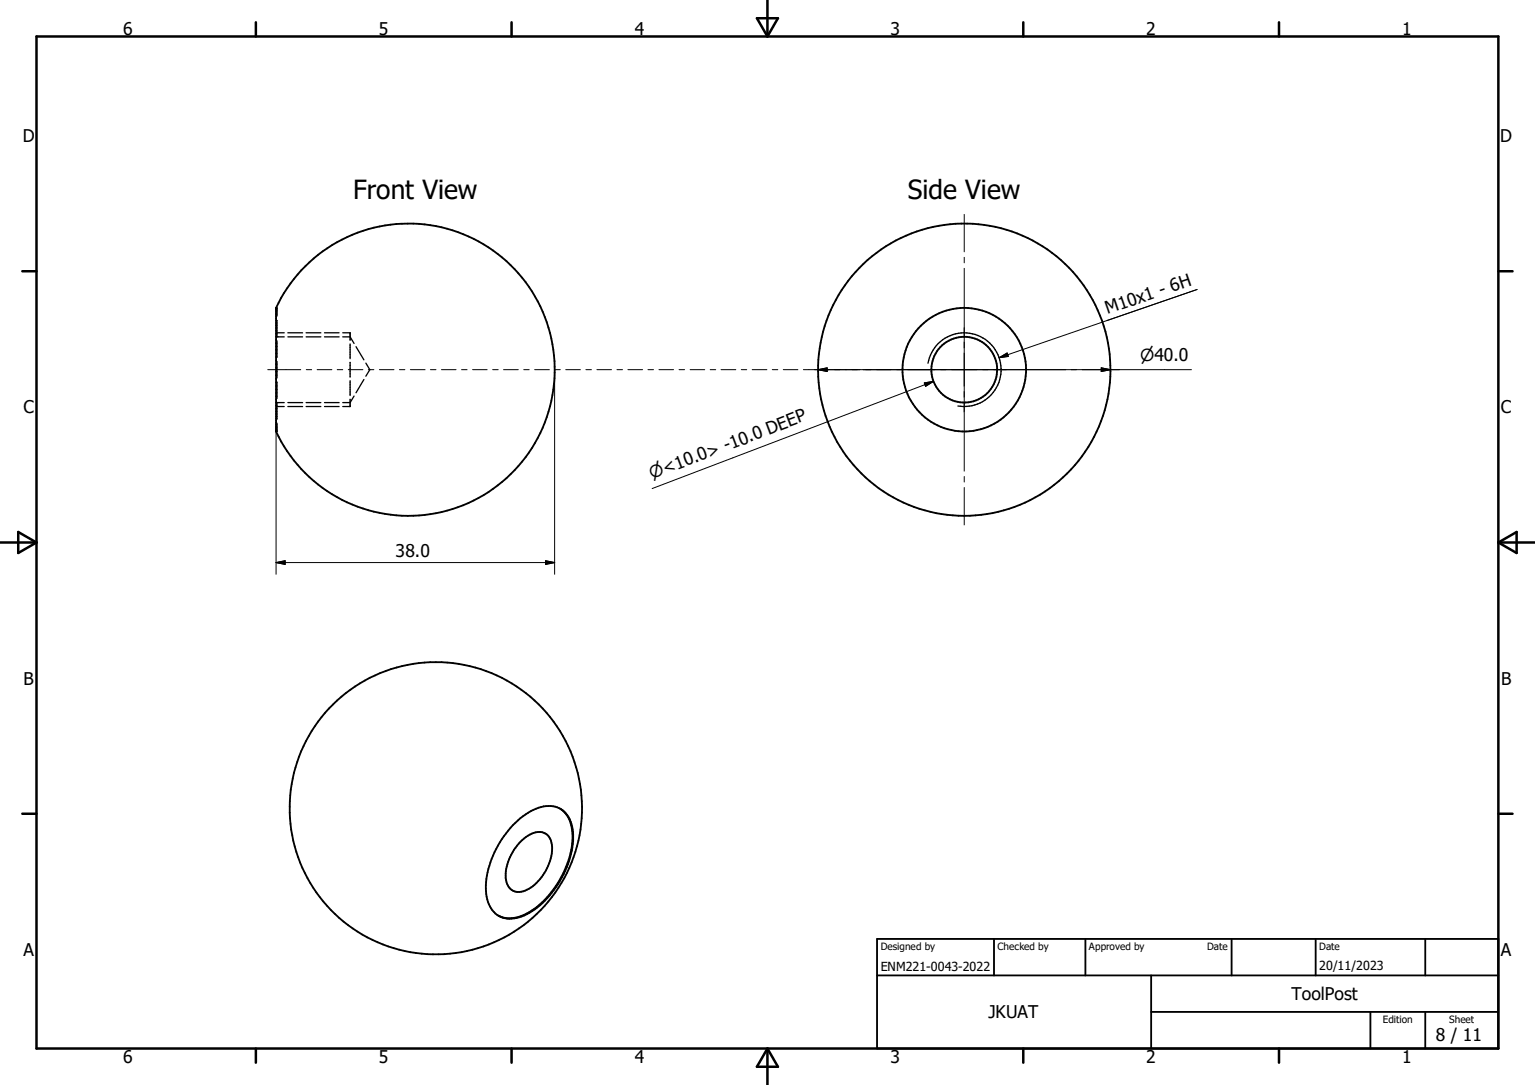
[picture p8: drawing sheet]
<svg xmlns="http://www.w3.org/2000/svg" width="297mm" height="210mm" viewBox="0 0 297 210" stroke-linecap="round" stroke-linejoin="round" font-family="sans-serif">
<g fill="none" stroke="#000" stroke-width=".36">
<path d="M59.1 51.5a28.3 28.3 0 0 1 42.1 2.6 28.3 28.3 0 0 1-7.3 41.5 28.3 28.3 0 0 1-40.5-12.1v-23.9a28.2 28.2 0 0 1 5.7-8.1zM108.4 156.5a6.1 6.1 0 0 1 2.4 5.5 18.6 18.6 0 0 1-8.9 14.8 6.4 6.4 0 0 1-4.7 .8M96.4 177.2a6.3 6.3 0 0 0 6.6-.8 18.7 18.7 0 0 0 7.9-14.8 5.3 5.3 0 0 0-3.5-5.5 7.7 7.7 0 0 0-6.2 1.9 18.4 18.4 0 0 0-7.2 14.5 5.5 5.5 0 0 0 2.9 5M100.7 162.9a4.6 4.6 0 0 1 4.5-1.7 3.2 3.2 0 0 1 1.6 3.6 9.8 9.8 0 0 1-5.2 7.6 2.57 2.57 0 0 1-3.8-2.4 9.9 9.9 0 0 1 2.9-7.1zM169.7 188.8h120.2M169.7 181.7h120.2v21.3h-120.2zM192.3 181.7v7.1M210 181.7v7.1M222.7 195.9h67.2M222.7 188.8v14.2M238.3 181.7v7.1M254.6 181.7v7.1"/>
<path d="M265.2 195.9v7.1M275.8 181.7v7.1M275.8 195.9v7.1"/>
<circle cx="186.6" cy="71.6" r="6.4"/>
<circle cx="186.6" cy="71.6" r="28.3"/>
<circle cx="186.6" cy="71.5" r="12"/>
<circle cx="84.3" cy="156.4" r="28.3"/>
</g>
<g fill="none" stroke="#000" stroke-width=".25">
<path d="M53.4 59.6h.1M53.5 59.6l.1 1.6M53.6 77.9h.1M53.6 65.2h.1M53.6 62v3.2M53.6 66v3.2M53.6 70v3.2M53.6 73.9v3.2M53.6 77.9v3.2M53.6 77.9h1.4M53.6 65.2h1.4M53.6 78.7h1.4"/>
<path d="M53.6 64.4h1.4M55.7 77.9h2.8M55.7 65.2h2.8M55.7 78.7h2.8M55.7 64.4h2.8M59.2 77.9h2.9M59.2 65.2h2.9M59.2 78.7h2.9M59.2 64.4h2.9M62.8 77.9h2.8M62.8 65.2h2.8M62.8 78.7h2.8"/>
<path d="M62.8 64.4h2.8M66.3 65.2h1.4l.8 1.3M66.3 64.4h1.4v1.5M67.7 77.3v1.4h-1.4M67.7 66.6v2.8M67.7 70.1v2.9M67.7 73.7v2.9M68.5 76.7l-.8 1.2h-1.4M68.9 67.1l1.5 2.5M70.4 73.5l-1.5 2.5M70.8 70.3l.8 1.3-.8 1.2M179.6 70.3a7.1 7.1 0 0 1 8.2-5.8 7.1 7.1 0 0 1 5.8 8.3 7.1 7.1 0 0 1-8.3 5.8"/>
<path d="M53.4 83.5h.1M53.6 81.9l-.1 1.6"/>
</g>
<g fill="none" stroke="#000" stroke-width=".48">
<path d="M7.1 7.1h282.8v195.9h-282.8zM49.5 4.3v2.8M99 4.3v2.8M146.5 3.5h4l-2 3.6zM148.5 0v7.1M198 4.3v2.8M247.5 4.3v2.8M4.3 52.5h2.8M289.9 52.5h2.8M0 105h7.1M3.5 103l3.6 2-3.6 2zM289.9 105h7.1"/>
<path d="M289.9 105l3.6-2v4zM4.3 157.5h2.8M289.9 157.5h2.8M49.5 203v2.7M99 203v2.7M148.5 203v7M148.5 203l2 3.5h-4zM198 203v2.7M247.5 203v2.7"/>
</g>
<g fill="none" stroke="#000" stroke-width=".19">
<path d="M186.6 41.5v7.2M186.6 49.8v1.1M186.6 51.9v39.3M231.6 56l-38.3 13.2M51.8 71.6h6.4M59.3 71.6h1M61.4 71.6h2.8M65.3 71.6h1M67.4 71.6h2.8M71.3 71.6h1M73.4 71.6h2.8M77.3 71.6h1"/>
<path d="M79.4 71.6h2.8M83.3 71.6h1.1M85.4 71.6h2.8M89.3 71.6h1.1M91.4 71.6h2.9M95.3 71.6h1.1M97.4 71.6h2.9M101.3 71.6h1.1M103.5 71.6h2.8M107.3 71.6v39.6M107.3 71.6h1.1M109.5 71.6h2.8"/>
<path d="M113.4 71.6h1M115.5 71.6h2.8M119.4 71.6h1M121.5 71.6h2.8M125.4 71.6h1M127.5 71.6h2.8M131.4 71.6h1.1M133.5 71.6h2.9M137.4 71.6h1.1M139.5 71.6h2.9M143.4 71.6h1.1M145.5 71.6h2.9"/>
<path d="M149.4 71.6h1.1M151.6 71.6h2.8M155.5 71.6h75M158.3 71.6l1.7-.4v.7zM178.8 74.1l1.8-.3-1.5 1zM180.6 73.8l-54.4 20.8M193.3 69.2l1.6-.9 .2 .7zM213.1 71.2l1.8 .4-1.8 .3zM53.4 83.5v27.7M186.6 92.2v1.1M186.6 94.4v7.2M53.4 108.9h53.9"/>
<path d="M53.4 108.9l1.8-.4v.7zM105.6 108.5l1.7 .4-1.7 .3z"/>
</g>
<path d="M158.3 71.6l1.7-.4v.7zM178.8 74.1l1.8-.3-1.5 1zM193.3 69.2l1.6-.9 .2 .7zM213.1 71.2l1.8 .4-1.8 .3zM53.4 108.9l1.8-.4v.7zM105.6 108.5l1.7 .4-1.7 .3z" fill="#000" stroke="#000" stroke-width=".19"/>
<g font-size="5.1">
<text x="68.3" y="38.6">Front View</text>
<text x="175.7" y="38.6">Side View</text>
</g>
<g font-size="3.4">
<text x="23.8" y="6.8">6</text>
<text x="73.3" y="6.8">5</text>
<text x="122.9" y="6.8">4</text>
<text x="172.3" y="6.8">3</text>
<text x="221.8" y="6.8">2</text>
<text x="271.3" y="6.8">1</text>
<text x="4.4" y="27.5">D</text>
<text x="290.3" y="27.5">D</text>
<text x="214.3" y="60.8" transform="rotate(-19 214.3 60.8)">M10x1 - 6H</text>
<text x="4.5" y="80">C</text>
<text x="290.4" y="80">C</text>
<text x="76.5" y="107.7">38.0</text>
<text x="4.5" y="132.5">B</text>
<text x="290.4" y="132.5">B</text>
<text x="4.5" y="185">A</text>
<text x="290.4" y="185">A</text>
<text x="191.3" y="197.1">JKUAT</text>
<text x="249.9" y="193.6">ToolPost</text>
<text x="277.8" y="201.5">8 / 11</text>
<text x="23.8" y="205.7">6</text>
<text x="73.3" y="205.7">5</text>
<text x="122.9" y="205.7">4</text>
<text x="172.3" y="205.7">3</text>
<text x="221.8" y="205.7">2</text>
<text x="271.3" y="205.7">1</text>
</g>
<g font-size="3.2">
<text x="220.6" y="69.9">n40.0</text>
<text x="126.1" y="92.8" transform="rotate(-21 126.1 92.8)">n&lt;10.0&gt; -10.0 DEEP</text>
</g>
<g font-size="2.4">
<text x="170.4" y="188">ENM221-0043-2022</text>
<text x="255.3" y="187.7">20/11/2023</text>
</g>
<g font-size="1.9">
<text x="170.4" y="183.9">Designed by</text>
<text x="193" y="183.9">Checked by</text>
<text x="210.7" y="183.9">Approved by</text>
<text x="233.6" y="183.9">Date</text>
<text x="255.3" y="183.9">Date</text>
<text x="267.5" y="198">Edition</text>
<text x="280.4" y="198">Sheet</text>
</g>
</svg>
